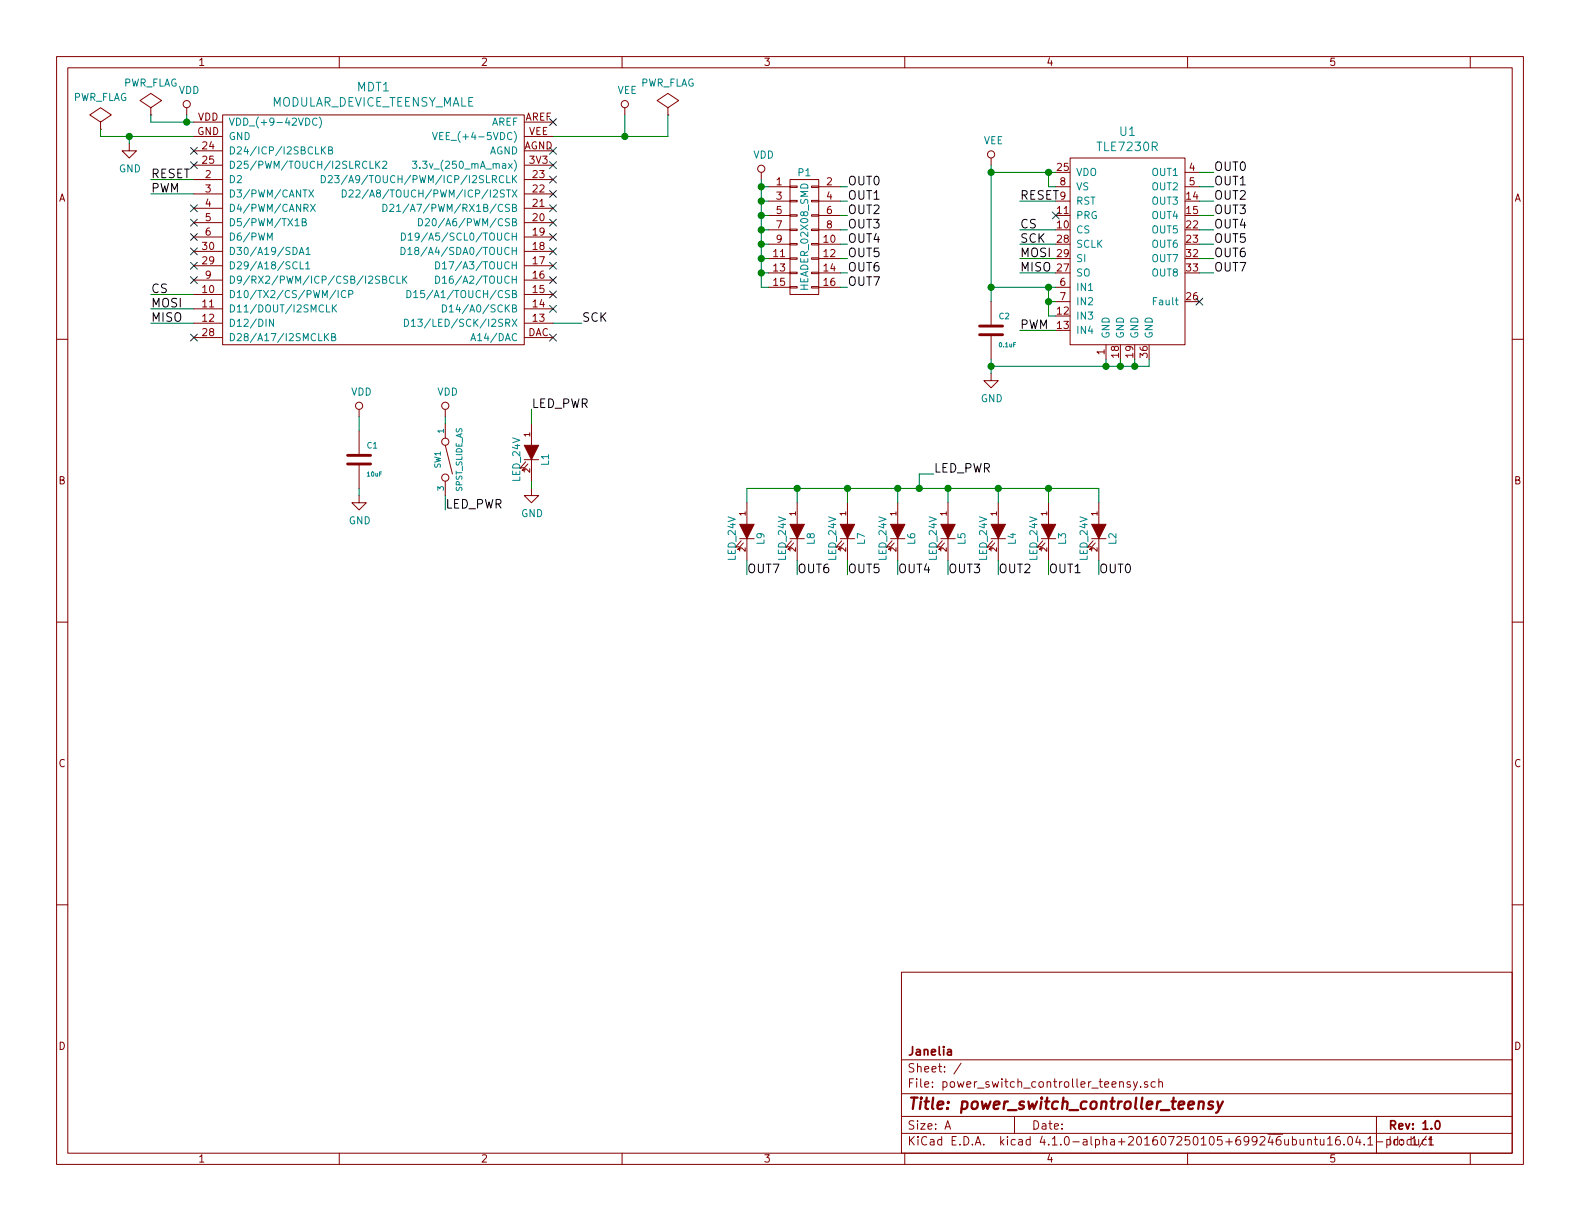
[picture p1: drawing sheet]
EESchema Schematic File Version 2
LIBS:power
LIBS:device
LIBS:transistors
LIBS:conn
LIBS:linear
LIBS:regul
LIBS:74xx
LIBS:cmos4000
LIBS:adc-dac
LIBS:memory
LIBS:xilinx
LIBS:microcontrollers
LIBS:dsp
LIBS:microchip
LIBS:analog_switches
LIBS:motorola
LIBS:texas
LIBS:intel
LIBS:audio
LIBS:interface
LIBS:digital-audio
LIBS:philips
LIBS:display
LIBS:cypress
LIBS:siliconi
LIBS:opto
LIBS:atmel
LIBS:contrib
LIBS:valves
LIBS:components
LIBS:power_switch_controller_teensy
LIBS:power_switch_controller_teensy-cache
EELAYER 25 0
EELAYER END
$Descr A 11000 8500
encoding utf-8
Sheet 1 1
Title "power_switch_controller_teensy"
Date ""
Rev "1.0"
Comp "Janelia"
Comment1 ""
Comment2 ""
Comment3 ""
Comment4 ""
$EndDescr
Wire Wire Line
	1350 2050 1050 2050
Wire Wire Line
	1350 2150 1050 2150
Wire Wire Line
	1350 2250 1050 2250
Wire Wire Line
	3850 2250 4050 2250
Text Label 1050 2050 0    60   ~ 0
CS
Text Label 1050 2150 0    60   ~ 0
MOSI
Text Label 1050 2250 0    60   ~ 0
MISO
Text Label 4050 2250 0    60   ~ 0
SCK
$Comp
L GND #PWR01
U 1 1
P 900 1000
F 0 "#PWR01" H 900 750 50  0001 C CNN
F 1 "GND" H 905 827 50  0000 C CNN
F 2 "" H 900 1000 50  0000 C CNN
F 3 "" H 900 1000 50  0000 C CNN
	1    900  1000
	1    0    0    -1  
$EndComp
Wire Wire Line
	900  1000 900  950 
Wire Wire Line
	700  950  1350 950 
$Comp
L VDD #PWR02
U 1 1
P 1300 800
F 0 "#PWR02" H 1300 650 50  0001 C CNN
F 1 "VDD" H 1317 973 50  0000 C CNN
F 2 "" H 1300 800 50  0000 C CNN
F 3 "" H 1300 800 50  0000 C CNN
	1    1300 800 
	1    0    0    -1  
$EndComp
Wire Wire Line
	1300 800  1300 850 
Wire Wire Line
	1050 850  1350 850 
$Comp
L VEE #PWR03
U 1 1
P 4350 800
F 0 "#PWR03" H 4350 650 50  0001 C CNN
F 1 "VEE" H 4367 973 50  0000 C CNN
F 2 "" H 4350 800 50  0000 C CNN
F 3 "" H 4350 800 50  0000 C CNN
	1    4350 800 
	1    0    0    -1  
$EndComp
Wire Wire Line
	3850 950  4650 950 
Wire Wire Line
	4350 950  4350 800 
NoConn ~ 3850 850 
NoConn ~ 3850 1050
NoConn ~ 3850 1150
$Comp
L HEADER_02X08_SMD P1
U 1 1
P 5600 1650
F 0 "P1" H 5600 2100 50  0000 C CNN
F 1 "HEADER_02X08_SMD" V 5600 1650 50  0000 C CNN
F 2 "power_switch_controller_teensy:HEADER_02x08_SMD" H 5600 450 60  0001 C CNN
F 3 "" H 5600 450 60  0000 C CNN
F 4 "digikey" H 5700 2200 60  0001 C CNN "Vendor"
F 5 "S9187-ND" H 5800 2300 60  0001 C CNN "PartNumber"
F 6 "CONN HEADR 2.54MM 16POS GOLD SMD" H 5900 2400 60  0001 C CNN "Description"
	1    5600 1650
	1    0    0    -1  
$EndComp
$Comp
L VDD #PWR04
U 1 1
P 5300 1250
F 0 "#PWR04" H 5300 1100 50  0001 C CNN
F 1 "VDD" H 5317 1423 50  0000 C CNN
F 2 "" H 5300 1250 50  0000 C CNN
F 3 "" H 5300 1250 50  0000 C CNN
	1    5300 1250
	1    0    0    -1  
$EndComp
Wire Wire Line
	5300 2000 5350 2000
Wire Wire Line
	5300 1250 5300 2000
Wire Wire Line
	5350 1300 5300 1300
Connection ~ 5300 1300
Wire Wire Line
	5350 1400 5300 1400
Connection ~ 5300 1400
Wire Wire Line
	5350 1500 5300 1500
Connection ~ 5300 1500
Wire Wire Line
	5350 1600 5300 1600
Connection ~ 5300 1600
Wire Wire Line
	5350 1700 5300 1700
Connection ~ 5300 1700
Wire Wire Line
	5350 1800 5300 1800
Connection ~ 5300 1800
Wire Wire Line
	5350 1900 5300 1900
Connection ~ 5300 1900
Wire Wire Line
	5850 1300 5900 1300
Wire Wire Line
	5850 1400 5900 1400
Wire Wire Line
	5850 1500 5900 1500
Wire Wire Line
	5850 1600 5900 1600
Wire Wire Line
	5850 1700 5900 1700
Wire Wire Line
	5850 1800 5900 1800
Wire Wire Line
	5850 1900 5900 1900
Wire Wire Line
	5850 2000 5900 2000
Text Label 5900 1300 0    60   ~ 0
OUT0
Text Label 5900 1400 0    60   ~ 0
OUT1
Text Label 5900 1500 0    60   ~ 0
OUT2
Text Label 5900 1600 0    60   ~ 0
OUT3
Text Label 5900 1700 0    60   ~ 0
OUT4
Text Label 5900 1800 0    60   ~ 0
OUT5
Text Label 5900 1900 0    60   ~ 0
OUT6
Text Label 5900 2000 0    60   ~ 0
OUT7
$Comp
L TLE7230R U1
U 1 1
P 7850 1550
F 0 "U1" H 7850 2187 60  0000 C CNN
F 1 "TLE7230R" H 7850 2081 60  0000 C CNN
F 2 "power_switch_controller_teensy:PG-DSO-36" H 8150 1950 60  0001 C CNN
F 3 "" H 8250 2050 60  0000 C CNN
F 4 "digikey" H 8350 2150 60  0001 C CNN "Vendor"
F 5 "TLE7230RCT-ND" H 8450 2250 60  0001 C CNN "PartNumber"
F 6 "IC SW SMART OCTAL LOWSIDE PDSO36" H 8550 2350 60  0001 C CNN "Description"
	1    7850 1550
	1    0    0    -1  
$EndComp
Wire Wire Line
	8350 1200 8450 1200
Wire Wire Line
	8350 1300 8450 1300
Wire Wire Line
	8350 1400 8450 1400
Wire Wire Line
	8350 1500 8450 1500
Wire Wire Line
	8350 1600 8450 1600
Wire Wire Line
	8350 1700 8450 1700
Wire Wire Line
	8350 1800 8450 1800
Wire Wire Line
	8350 1900 8450 1900
NoConn ~ 8350 2100
Text Label 8450 1200 0    60   ~ 0
OUT0
Text Label 8450 1300 0    60   ~ 0
OUT1
Text Label 8450 1400 0    60   ~ 0
OUT2
Text Label 8450 1500 0    60   ~ 0
OUT3
Text Label 8450 1600 0    60   ~ 0
OUT4
Text Label 8450 1700 0    60   ~ 0
OUT5
Text Label 8450 1800 0    60   ~ 0
OUT6
Text Label 8450 1900 0    60   ~ 0
OUT7
Wire Wire Line
	7350 1600 7100 1600
Text Label 7100 1600 0    60   ~ 0
CS
Wire Wire Line
	7350 1700 7100 1700
Text Label 7100 1700 0    60   ~ 0
SCK
Wire Wire Line
	7350 1800 7100 1800
Wire Wire Line
	7350 1900 7100 1900
Text Label 7100 1800 0    60   ~ 0
MOSI
Text Label 7100 1900 0    60   ~ 0
MISO
NoConn ~ 1350 1050
NoConn ~ 1350 1450
NoConn ~ 1350 1550
NoConn ~ 1350 1650
NoConn ~ 1350 1750
NoConn ~ 1350 1850
NoConn ~ 1350 1950
NoConn ~ 1350 2350
NoConn ~ 3850 1250
NoConn ~ 3850 1350
NoConn ~ 3850 1450
NoConn ~ 3850 1550
NoConn ~ 3850 1650
NoConn ~ 3850 1750
NoConn ~ 3850 1850
NoConn ~ 3850 1950
NoConn ~ 3850 2050
NoConn ~ 3850 2150
NoConn ~ 3850 2350
NoConn ~ 7350 1500
Wire Wire Line
	7350 1400 7100 1400
Text Label 7100 1400 0    60   ~ 0
RESET
Wire Wire Line
	7350 2300 7100 2300
Text Label 7100 2300 0    60   ~ 0
PWM
$Comp
L VEE #PWR05
U 1 1
P 6900 1150
F 0 "#PWR05" H 6900 1000 50  0001 C CNN
F 1 "VEE" H 6917 1323 50  0000 C CNN
F 2 "" H 6900 1150 50  0000 C CNN
F 3 "" H 6900 1150 50  0000 C CNN
	1    6900 1150
	1    0    0    -1  
$EndComp
$Comp
L 0.1uF C2
U 1 1
P 6900 2300
F 0 "C2" H 6950 2400 40  0000 L CNN
F 1 "0.1uF" H 6950 2200 30  0000 L CNN
F 2 "power_switch_controller_teensy:SM1210" H 6938 2150 30  0001 C CNN
F 3 "" H 6900 2300 60  0000 C CNN
F 4 "digikey" H 7000 2500 60  0001 C CNN "Vendor"
F 5 "478-3586-1-ND" H 7100 2600 60  0001 C CNN "PartNumber"
F 6 "CAP CER 0.1UF 50V 10% X7R 1210" H 7200 2700 60  0001 C CNN "Description"
	1    6900 2300
	1    0    0    -1  
$EndComp
Wire Wire Line
	6900 1150 6900 2100
Wire Wire Line
	6900 1200 7350 1200
Connection ~ 6900 1200
Wire Wire Line
	7350 1300 7300 1300
Wire Wire Line
	7300 1300 7300 1200
Connection ~ 7300 1200
Wire Wire Line
	6900 2000 7350 2000
Connection ~ 6900 2000
Wire Wire Line
	7300 2200 7350 2200
Wire Wire Line
	7300 2000 7300 2200
Connection ~ 7300 2000
Wire Wire Line
	7350 2100 7300 2100
Connection ~ 7300 2100
$Comp
L GND #PWR06
U 1 1
P 6900 2600
F 0 "#PWR06" H 6900 2350 50  0001 C CNN
F 1 "GND" H 6905 2427 50  0000 C CNN
F 2 "" H 6900 2600 50  0000 C CNN
F 3 "" H 6900 2600 50  0000 C CNN
	1    6900 2600
	1    0    0    -1  
$EndComp
Wire Wire Line
	6900 2500 6900 2600
Wire Wire Line
	8000 2550 8000 2500
Wire Wire Line
	6900 2550 8000 2550
Connection ~ 6900 2550
Wire Wire Line
	7900 2500 7900 2550
Connection ~ 7900 2550
Wire Wire Line
	7800 2500 7800 2550
Connection ~ 7800 2550
Wire Wire Line
	7700 2500 7700 2550
Connection ~ 7700 2550
NoConn ~ 1350 1150
Wire Wire Line
	1050 1250 1350 1250
Wire Wire Line
	1350 1350 1050 1350
Text Label 1050 1250 0    60   ~ 0
RESET
Text Label 1050 1350 0    60   ~ 0
PWM
$Comp
L LED_24V L2
U 1 1
P 7650 3700
F 0 "L2" H 7700 3800 50  0000 C CNN
F 1 "LED_24V" H 7700 3600 50  0000 C CNN
F 2 "power_switch_controller_teensy:LED_555-3XXX" H 7550 3700 60  0001 C CNN
F 3 "" H 7650 3700 60  0000 C CNN
F 4 "digikey" H 7750 3900 60  0001 C CNN "Vendor"
F 5 "350-1723-ND" H 7850 4000 60  0001 C CNN "PartNumber"
F 6 "LED 2MM 24V VERTICAL RED PC MNT" H 7950 4100 60  0001 C CNN "Description"
	1    7650 3700
	0    1    1    0   
$EndComp
$Comp
L LED_24V L3
U 1 1
P 7300 3700
F 0 "L3" H 7350 3800 50  0000 C CNN
F 1 "LED_24V" H 7350 3600 50  0000 C CNN
F 2 "power_switch_controller_teensy:LED_555-3XXX" H 7200 3700 60  0001 C CNN
F 3 "" H 7300 3700 60  0000 C CNN
F 4 "digikey" H 7400 3900 60  0001 C CNN "Vendor"
F 5 "350-1723-ND" H 7500 4000 60  0001 C CNN "PartNumber"
F 6 "LED 2MM 24V VERTICAL RED PC MNT" H 7600 4100 60  0001 C CNN "Description"
	1    7300 3700
	0    1    1    0   
$EndComp
$Comp
L LED_24V L4
U 1 1
P 6950 3700
F 0 "L4" H 7000 3800 50  0000 C CNN
F 1 "LED_24V" H 7000 3600 50  0000 C CNN
F 2 "power_switch_controller_teensy:LED_555-3XXX" H 6850 3700 60  0001 C CNN
F 3 "" H 6950 3700 60  0000 C CNN
F 4 "digikey" H 7050 3900 60  0001 C CNN "Vendor"
F 5 "350-1723-ND" H 7150 4000 60  0001 C CNN "PartNumber"
F 6 "LED 2MM 24V VERTICAL RED PC MNT" H 7250 4100 60  0001 C CNN "Description"
	1    6950 3700
	0    1    1    0   
$EndComp
$Comp
L LED_24V L5
U 1 1
P 6600 3700
F 0 "L5" H 6650 3800 50  0000 C CNN
F 1 "LED_24V" H 6650 3600 50  0000 C CNN
F 2 "power_switch_controller_teensy:LED_555-3XXX" H 6500 3700 60  0001 C CNN
F 3 "" H 6600 3700 60  0000 C CNN
F 4 "digikey" H 6700 3900 60  0001 C CNN "Vendor"
F 5 "350-1723-ND" H 6800 4000 60  0001 C CNN "PartNumber"
F 6 "LED 2MM 24V VERTICAL RED PC MNT" H 6900 4100 60  0001 C CNN "Description"
	1    6600 3700
	0    1    1    0   
$EndComp
$Comp
L LED_24V L6
U 1 1
P 6250 3700
F 0 "L6" H 6300 3800 50  0000 C CNN
F 1 "LED_24V" H 6300 3600 50  0000 C CNN
F 2 "power_switch_controller_teensy:LED_555-3XXX" H 6150 3700 60  0001 C CNN
F 3 "" H 6250 3700 60  0000 C CNN
F 4 "digikey" H 6350 3900 60  0001 C CNN "Vendor"
F 5 "350-1723-ND" H 6450 4000 60  0001 C CNN "PartNumber"
F 6 "LED 2MM 24V VERTICAL RED PC MNT" H 6550 4100 60  0001 C CNN "Description"
	1    6250 3700
	0    1    1    0   
$EndComp
$Comp
L LED_24V L7
U 1 1
P 5900 3700
F 0 "L7" H 5950 3800 50  0000 C CNN
F 1 "LED_24V" H 5950 3600 50  0000 C CNN
F 2 "power_switch_controller_teensy:LED_555-3XXX" H 5800 3700 60  0001 C CNN
F 3 "" H 5900 3700 60  0000 C CNN
F 4 "digikey" H 6000 3900 60  0001 C CNN "Vendor"
F 5 "350-1723-ND" H 6100 4000 60  0001 C CNN "PartNumber"
F 6 "LED 2MM 24V VERTICAL RED PC MNT" H 6200 4100 60  0001 C CNN "Description"
	1    5900 3700
	0    1    1    0   
$EndComp
$Comp
L LED_24V L8
U 1 1
P 5550 3700
F 0 "L8" H 5600 3800 50  0000 C CNN
F 1 "LED_24V" H 5600 3600 50  0000 C CNN
F 2 "power_switch_controller_teensy:LED_555-3XXX" H 5450 3700 60  0001 C CNN
F 3 "" H 5550 3700 60  0000 C CNN
F 4 "digikey" H 5650 3900 60  0001 C CNN "Vendor"
F 5 "350-1723-ND" H 5750 4000 60  0001 C CNN "PartNumber"
F 6 "LED 2MM 24V VERTICAL RED PC MNT" H 5850 4100 60  0001 C CNN "Description"
	1    5550 3700
	0    1    1    0   
$EndComp
$Comp
L LED_24V L9
U 1 1
P 5200 3700
F 0 "L9" H 5250 3800 50  0000 C CNN
F 1 "LED_24V" H 5250 3600 50  0000 C CNN
F 2 "power_switch_controller_teensy:LED_555-3XXX" H 5100 3700 60  0001 C CNN
F 3 "" H 5200 3700 60  0000 C CNN
F 4 "digikey" H 5300 3900 60  0001 C CNN "Vendor"
F 5 "350-1723-ND" H 5400 4000 60  0001 C CNN "PartNumber"
F 6 "LED 2MM 24V VERTICAL RED PC MNT" H 5500 4100 60  0001 C CNN "Description"
	1    5200 3700
	0    1    1    0   
$EndComp
$Comp
L LED_24V L1
U 1 1
P 3700 3150
F 0 "L1" H 3750 3250 50  0000 C CNN
F 1 "LED_24V" H 3750 3050 50  0000 C CNN
F 2 "power_switch_controller_teensy:LED_555-3XXX" H 3600 3150 60  0001 C CNN
F 3 "" H 3700 3150 60  0000 C CNN
F 4 "digikey" H 3800 3350 60  0001 C CNN "Vendor"
F 5 "350-1723-ND" H 3900 3450 60  0001 C CNN "PartNumber"
F 6 "LED 2MM 24V VERTICAL RED PC MNT" H 4000 3550 60  0001 C CNN "Description"
	1    3700 3150
	0    1    1    0   
$EndComp
$Comp
L SPST_SLIDE_AS SW1
U 1 1
P 3100 3200
F 0 "SW1" H 3100 3150 40  0000 C CNN
F 1 "SPST_SLIDE_AS" H 3100 3300 40  0000 C CNN
F 2 "power_switch_controller_teensy:SPST_SLIDE_AS" H 3000 3000 60  0001 C CNN
F 3 "" H 3100 3200 60  0000 C CNN
F 4 "digikey" H 3200 3400 60  0001 C CNN "Vendor"
F 5 "360-2610-ND" H 3300 3500 60  0001 C CNN "PartNumber"
F 6 "SWITCH SLIDE SPST 0.4VA 28V" H 3400 3600 60  0001 C CNN "Description"
	1    3100 3200
	0    1    1    0   
$EndComp
$Comp
L VDD #PWR07
U 1 1
P 3100 2900
F 0 "#PWR07" H 3100 2750 50  0001 C CNN
F 1 "VDD" H 3117 3073 50  0000 C CNN
F 2 "" H 3100 2900 50  0000 C CNN
F 3 "" H 3100 2900 50  0000 C CNN
	1    3100 2900
	1    0    0    -1  
$EndComp
Wire Wire Line
	3100 2900 3100 2950
Wire Wire Line
	3100 3450 3100 3550
Text Label 3100 3550 0    60   ~ 0
LED_PWR
$Comp
L GND #PWR08
U 1 1
P 3700 3400
F 0 "#PWR08" H 3700 3150 50  0001 C CNN
F 1 "GND" H 3705 3227 50  0000 C CNN
F 2 "" H 3700 3400 50  0000 C CNN
F 3 "" H 3700 3400 50  0000 C CNN
	1    3700 3400
	1    0    0    -1  
$EndComp
Wire Wire Line
	3700 3350 3700 3400
Wire Wire Line
	3700 2950 3700 2850
Text Label 3700 2850 0    60   ~ 0
LED_PWR
Wire Wire Line
	5200 3500 5200 3400
Wire Wire Line
	5200 3400 7650 3400
Wire Wire Line
	7650 3400 7650 3500
Wire Wire Line
	5550 3500 5550 3400
Connection ~ 5550 3400
Wire Wire Line
	5900 3500 5900 3400
Connection ~ 5900 3400
Wire Wire Line
	6250 3500 6250 3400
Connection ~ 6250 3400
Wire Wire Line
	6600 3500 6600 3400
Connection ~ 6600 3400
Wire Wire Line
	6950 3500 6950 3400
Connection ~ 6950 3400
Wire Wire Line
	7300 3500 7300 3400
Connection ~ 7300 3400
Wire Wire Line
	5200 3900 5200 4000
Wire Wire Line
	5550 3900 5550 4000
Wire Wire Line
	5900 3900 5900 4000
Wire Wire Line
	6250 3900 6250 4000
Wire Wire Line
	6600 3900 6600 4000
Wire Wire Line
	6950 3900 6950 4000
Wire Wire Line
	7300 3900 7300 4000
Wire Wire Line
	7650 3900 7650 4000
Text Label 7650 4000 0    60   ~ 0
OUT0
Text Label 7300 4000 0    60   ~ 0
OUT1
Text Label 6950 4000 0    60   ~ 0
OUT2
Text Label 6600 4000 0    60   ~ 0
OUT3
Text Label 6250 4000 0    60   ~ 0
OUT4
Text Label 5900 4000 0    60   ~ 0
OUT5
Text Label 5550 4000 0    60   ~ 0
OUT6
Text Label 5200 4000 0    60   ~ 0
OUT7
Wire Wire Line
	6400 3400 6400 3300
Wire Wire Line
	6400 3300 6500 3300
Connection ~ 6400 3400
Text Label 6500 3300 0    60   ~ 0
LED_PWR
$Comp
L 10uF C1
U 1 1
P 2500 3200
F 0 "C1" H 2550 3300 40  0000 L CNN
F 1 "10uF" H 2550 3100 30  0000 L CNN
F 2 "power_switch_controller_teensy:SM1210" H 2538 3050 30  0001 C CNN
F 3 "" H 2500 3200 60  0000 C CNN
F 4 "digikey" H 2600 3400 60  0001 C CNN "Vendor"
F 5 "445-4536-1-ND" H 2700 3500 60  0001 C CNN "PartNumber"
F 6 "CAP CER 10UF 50V 10% X7S 1210" H 2800 3600 60  0001 C CNN "Description"
	1    2500 3200
	1    0    0    -1  
$EndComp
$Comp
L GND #PWR09
U 1 1
P 2500 3450
F 0 "#PWR09" H 2500 3200 50  0001 C CNN
F 1 "GND" H 2505 3277 50  0000 C CNN
F 2 "" H 2500 3450 50  0000 C CNN
F 3 "" H 2500 3450 50  0000 C CNN
	1    2500 3450
	1    0    0    -1  
$EndComp
$Comp
L VDD #PWR010
U 1 1
P 2500 2900
F 0 "#PWR010" H 2500 2750 50  0001 C CNN
F 1 "VDD" H 2517 3073 50  0000 C CNN
F 2 "" H 2500 2900 50  0000 C CNN
F 3 "" H 2500 2900 50  0000 C CNN
	1    2500 2900
	1    0    0    -1  
$EndComp
Wire Wire Line
	2500 2900 2500 3000
Wire Wire Line
	2500 3400 2500 3450
$Comp
L PWR_FLAG #FLG011
U 1 1
P 1050 800
F 0 "#FLG011" H 1050 895 50  0001 C CNN
F 1 "PWR_FLAG" H 1050 1024 50  0000 C CNN
F 2 "" H 1050 800 50  0000 C CNN
F 3 "" H 1050 800 50  0000 C CNN
	1    1050 800 
	1    0    0    -1  
$EndComp
$Comp
L PWR_FLAG #FLG012
U 1 1
P 700 900
F 0 "#FLG012" H 700 995 50  0001 C CNN
F 1 "PWR_FLAG" H 700 1124 50  0000 C CNN
F 2 "" H 700 900 50  0000 C CNN
F 3 "" H 700 900 50  0000 C CNN
	1    700  900 
	1    0    0    -1  
$EndComp
$Comp
L PWR_FLAG #FLG013
U 1 1
P 4650 800
F 0 "#FLG013" H 4650 895 50  0001 C CNN
F 1 "PWR_FLAG" H 4650 1024 50  0000 C CNN
F 2 "" H 4650 800 50  0000 C CNN
F 3 "" H 4650 800 50  0000 C CNN
	1    4650 800 
	1    0    0    -1  
$EndComp
Wire Wire Line
	4650 950  4650 800 
Connection ~ 4350 950 
Wire Wire Line
	1050 800  1050 850 
Connection ~ 1300 850 
Wire Wire Line
	700  900  700  950 
Connection ~ 900  950 
$Comp
L MODULAR_DEVICE_TEENSY_MALE MDT1
U 1 1
P 2600 1600
F 0 "MDT1" H 2600 2597 60  0000 C CNN
F 1 "MODULAR_DEVICE_TEENSY_MALE" H 2600 2491 60  0000 C CNN
F 2 "power_switch_controller_teensy:MODULAR_DEVICE_TEENSY" H 2600 2650 60  0001 C CNN
F 3 "" H 2650 4350 60  0000 C CNN
F 4 "digikey" H 2600 2750 60  0001 C CNN "Vendor"
F 5 "S1011E-16-ND" H 2600 2850 60  0001 C CNN "PartNumber"
F 6 "16 Position Header Through Hole Male Pins" H 2600 2950 60  0001 C CNN "Description"
F 7 "2" H 3900 2850 60  0001 C CNN "PartCount"
	1    2600 1600
	1    0    0    -1  
$EndComp
$EndSCHEMATC
